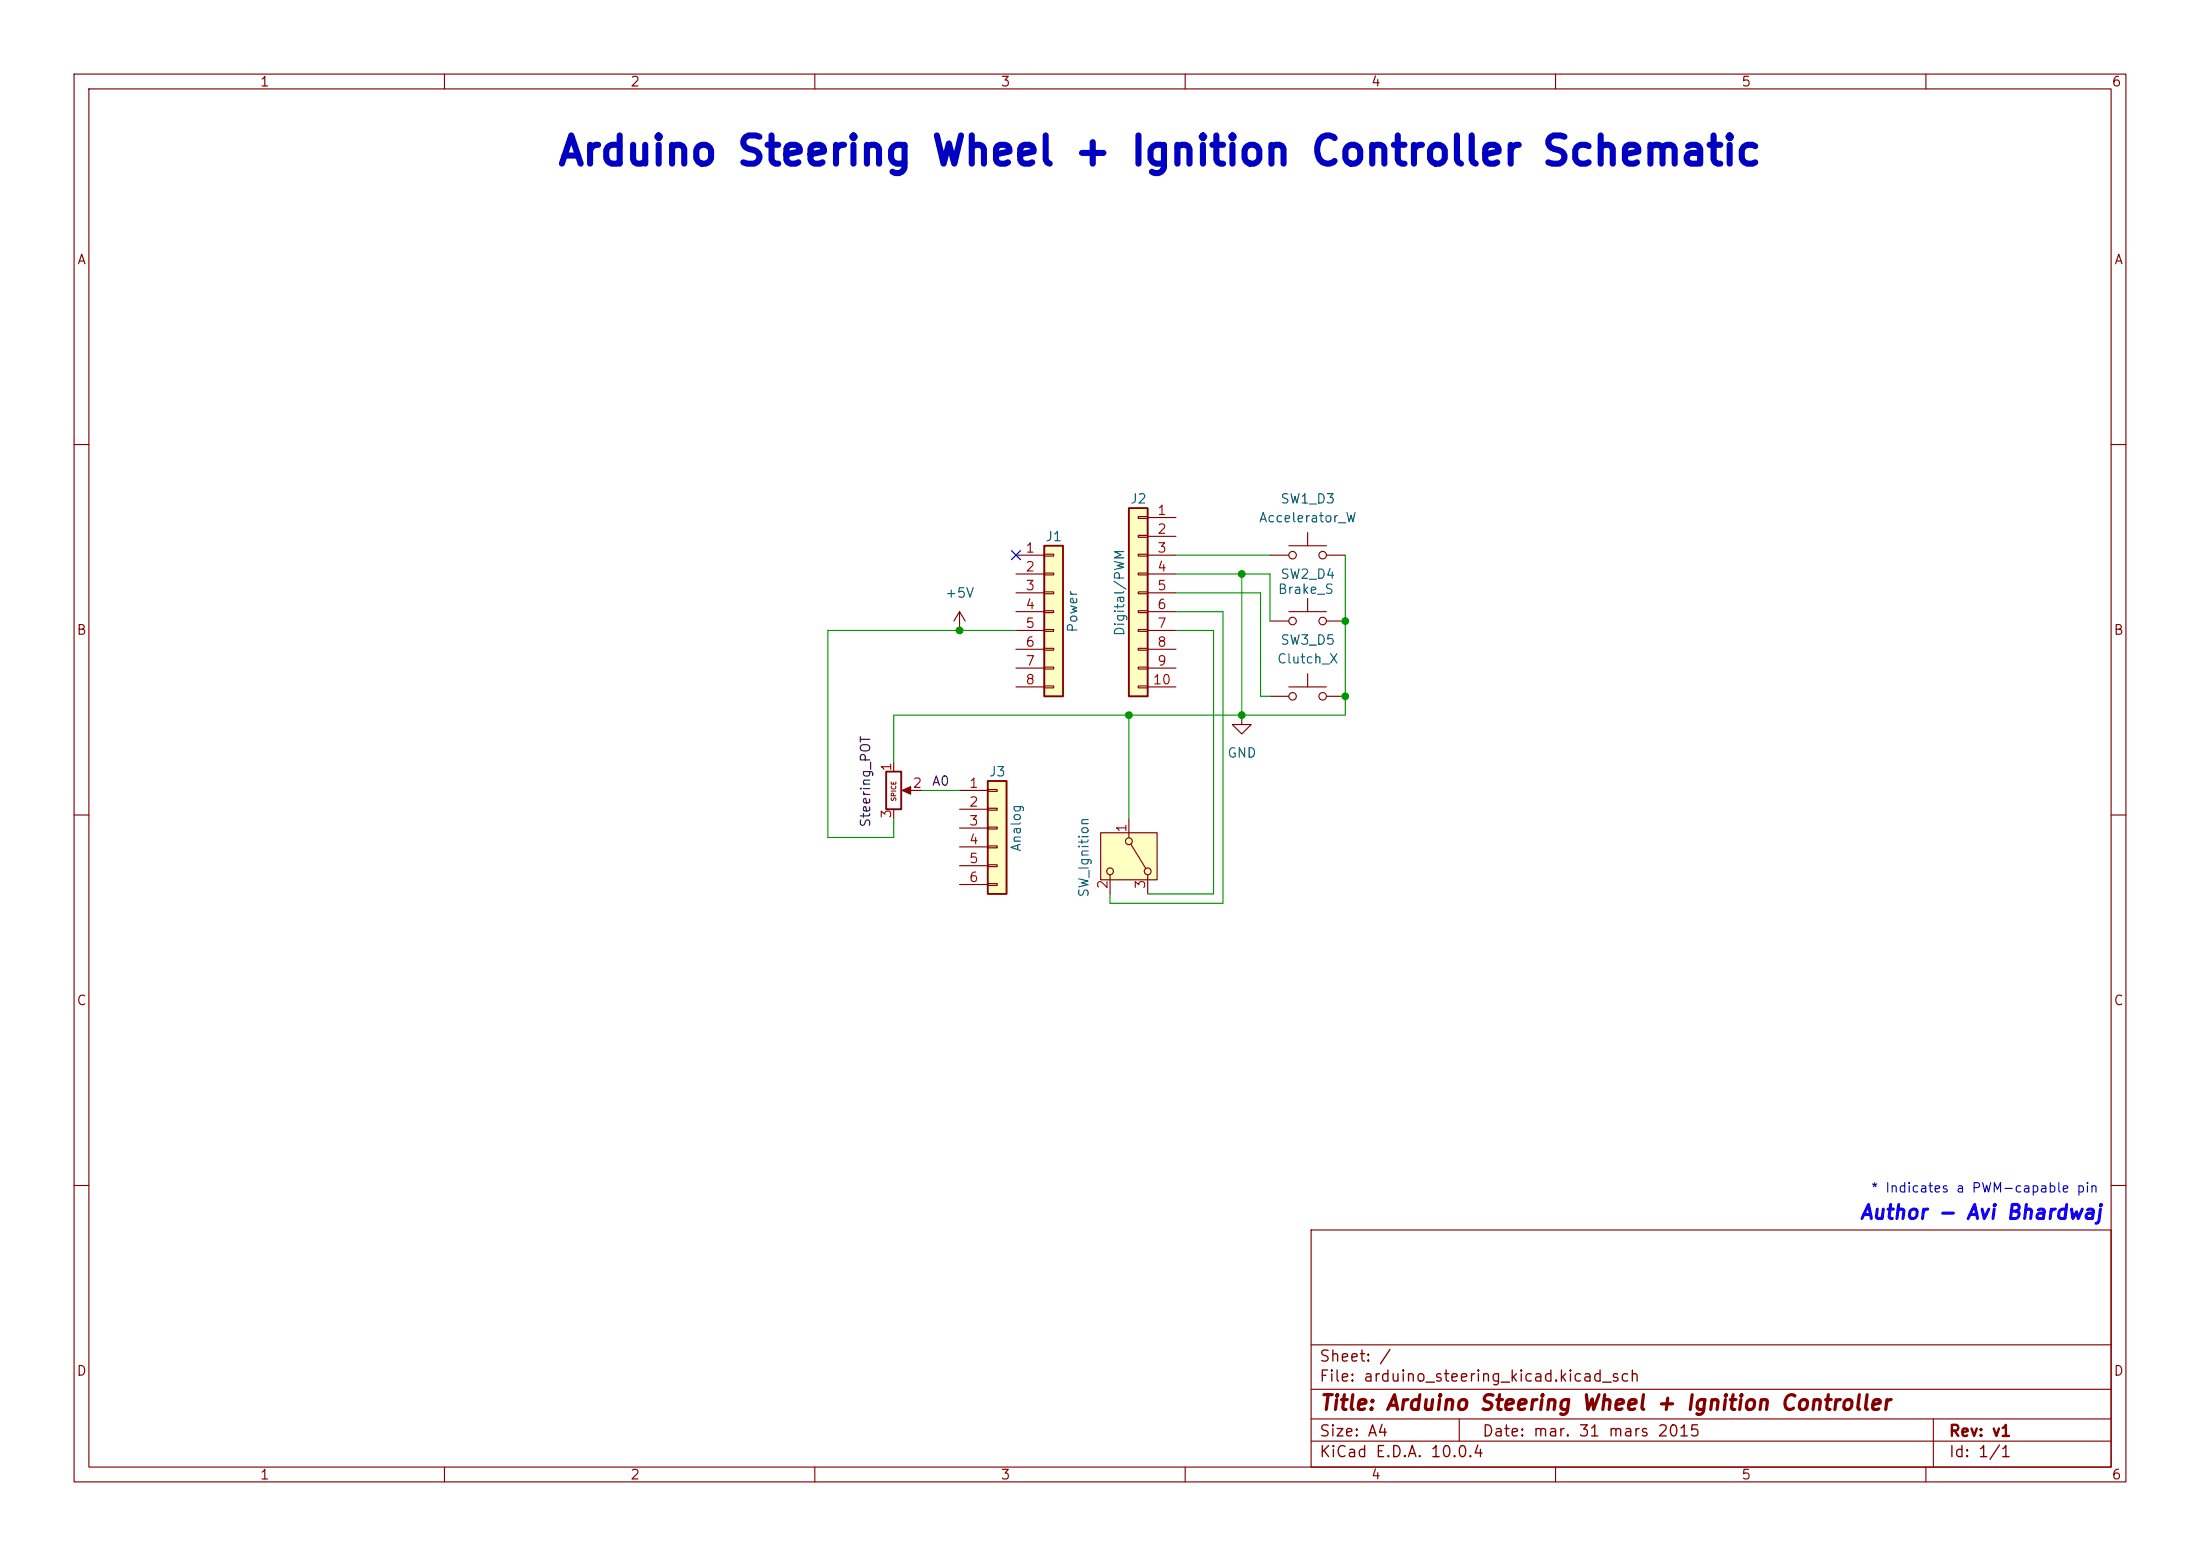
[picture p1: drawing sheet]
<svg xmlns="http://www.w3.org/2000/svg" width="297mm" height="210mm" viewBox="0 0 297 210" stroke-linecap="round" stroke-linejoin="round" font-family="sans-serif">
<g fill="none" stroke="#840000" stroke-width=".15">
<path d="M10 10h277v190h-277zM12 12h273v186h-273zM60 10v2M110 10v2M160 10v2M210 10v2M260 10v2M10 60h2M285 60h2M10 110h2M285 110h2M10 160h2"/>
<path d="M177 166h108v32h-108zM285 160h2M60 198v2M110 198v2M160 198v2M177 194.5h108M177 191.5h108M177 187.5h108M177 181.5h108M197 191.5v3M210 198v2M260 198v2"/>
<path d="M261 191.5v6.5"/>
</g>
<path d="M152.4 68.6h2.5v25.4h-2.5z" fill="#ffffc2"/>
<path d="M152.4 68.6h2.5v25.4h-2.5z" fill="none" stroke="#840000" stroke-width=".25"/>
<g fill="none" stroke="#840000" stroke-width=".15">
<path d="M153.7 69.7h1.2v.3h-1.2zM153.7 72.3h1.2v.2h-1.2zM153.7 74.8h1.2v.3h-1.2zM153.7 77.3h1.2v.3h-1.2zM153.7 79.9h1.2v.2h-1.2zM154.9 69.9h3.8M154.9 72.4h3.8M154.9 74.9h3.8M154.9 77.5h3.8M153.7 82.4h1.2v.3h-1.2zM153.7 85h1.2v.2h-1.2zM153.7 87.5h1.2v.3h-1.2z"/>
<path d="M153.7 90h1.2v.3h-1.2zM153.7 92.6h1.2v.2h-1.2zM154.9 80h3.8M154.9 82.6h3.8M154.9 85.1h3.8M154.9 87.6h3.8M154.9 90.2h3.8M154.9 92.7h3.8"/>
</g>
<path d="M133.3 105.4h2.6v15.3h-2.6z" fill="#ffffc2"/>
<path d="M119.6 104.1h2.1v5.1h-2.1zM133.3 105.4h2.6v15.3h-2.6z" fill="none" stroke="#840000" stroke-width=".25"/>
<g fill="none" stroke="#840000" stroke-width=".15">
<path d="M171.4 74.9h2.6M174 73.7h5.1M176.5 71.9v1.8M179.1 74.9h2.5M129.5 85.1h.1M129.5 82.6l-.7 1.2M129.5 82.6l.8 1.2M129.5 82.6v2.5M120.6 102.9v1.2M120.6 109.2v1.3M122.2 106.7h2.3M129.5 106.7h3.8"/>
<path d="M129.5 109.2h3.8M129.5 111.8h3.8M129.5 114.3h3.8M129.5 116.8h3.8M129.5 119.4h3.8M133.3 106.6h1.3v.2h-1.3zM133.3 109.1h1.3v.2h-1.3zM133.3 111.6h1.3v.3h-1.3zM133.3 114.2h1.3v.2h-1.3zM133.3 116.7h1.3v.3h-1.3zM133.3 119.3h1.3v.2h-1.3z"/>
<circle cx="174.5" cy="74.9" r=".51"/>
<circle cx="178.6" cy="74.9" r=".51"/>
</g>
<path d="M121.8 106.7l1.1-.5v1z" fill="#840000" stroke="#840000" stroke-width=".15"/>
<path d="M141 73.7h2.5v20.3h-2.5z" fill="#ffffc2"/>
<path d="M141 73.7h2.5v20.3h-2.5z" fill="none" stroke="#840000" stroke-width=".25"/>
<g fill="none" stroke="#840000" stroke-width=".15">
<path d="M137.2 74.9h3.8M137.2 77.5h3.8M141 74.8h1.2v.3h-1.2zM141 77.3h1.2v.3h-1.2zM141 79.9h1.2v.2h-1.2zM137.2 80h3.8M137.2 82.6h3.8M137.2 85.1h3.8M137.2 87.6h3.8M137.2 90.2h3.8M137.2 92.7h3.8M141 82.4h1.2v.3h-1.2z"/>
<path d="M141 85h1.2v.2h-1.2zM141 87.5h1.2v.3h-1.2zM141 90h1.2v.3h-1.2zM141 92.6h1.2v.2h-1.2z"/>
</g>
<path d="M148.6 112.4h7.6v6.3h-7.6z" fill="#ffffc2"/>
<g fill="none" stroke="#840000" stroke-width=".15">
<path d="M167.6 96.5v1.3h1.3l-1.3 1.3-1.2-1.3h1.2M167.6 96.5h.1M171.4 83.8h2.6M171.4 94h2.6M174 82.6h5.1M174 92.7h5.1M176.5 80.8v1.8M176.5 90.9v1.8M179.1 83.8h2.5M179.1 94h2.5M148.6 112.4h7.6v6.3h-7.6zM149.9 118.1v2.6"/>
<path d="M152.4 110.5v2.5M152.7 113.9l2 3.3M154.9 118.1v2.6"/>
<circle cx="174.5" cy="83.8" r=".51"/>
<circle cx="174.5" cy="94" r=".51"/>
<circle cx="178.6" cy="83.8" r=".51"/>
<circle cx="178.6" cy="94" r=".51"/>
<circle cx="149.9" cy="117.6" r=".46"/>
<circle cx="152.4" cy="113.5" r=".46"/>
<circle cx="154.9" cy="117.6" r=".46"/>
</g>
<path d="M158.7 77.5h12.7v6.3M158.7 74.9h12.7M167.6 77.5v19M181.6 74.9v21.6h-61v6.4M137.2 85.1h-25.4v27.9h8.8v-2.5M152.4 96.5v14M158.7 82.6h6.4v39.3h-15.2v-1.2M158.7 85.1h5.1v35.6h-8.9M158.7 80h11.5v14h1.2M124.5 106.7h5" fill="none" stroke="#009600" stroke-width=".15"/>
<path d="M136.6 74.3l1.2 1.2M137.8 74.3l-1.2 1.2" fill="none" stroke="#000084" stroke-width=".15"/>
<g fill="#009600" stroke="#009600" stroke-width=".14">
<circle cx="181.6" cy="83.8" r=".46"/>
<circle cx="181.6" cy="94" r=".46"/>
<circle cx="129.5" cy="85.1" r=".46"/>
<circle cx="167.6" cy="77.5" r=".46"/>
<circle cx="152.4" cy="96.5" r=".46"/>
<circle cx="167.6" cy="96.5" r=".46"/>
</g>
<text font-size="3.8" fill="#0000c2" x="75.1" y="23.2">Arduino Steering Wheel + Ignition Controller Schematic</text>
<text font-size="2" fill="#840000" x="178" y="190.8">Title: Arduino Steering Wheel + Ignition Controller</text>
<text font-size="1.9" fill="#1400ff" x="250.9" y="165">Author - Avi Bhardwaj</text>
<g font-size="1.5" fill="#840000">
<text x="178" y="184.2">Sheet: /</text>
<text x="178" y="186.9">File: arduino_steering_kicad.kicad_sch</text>
<text x="178" y="197.1">KiCad E.D.A. 10.0.4</text>
<text x="178" y="194.3">Size: A4</text>
<text x="200" y="194.3">Date: mar. 31 mars 2015</text>
<text x="263" y="194.3">Rev: v1</text>
<text x="263" y="197.1">Id: 1/1</text>
</g>
<g font-size="1.3" fill="#840000">
<text x="35" y="12">1</text>
<text x="85" y="12">2</text>
<text x="135" y="12">3</text>
<text x="185" y="12">4</text>
<text x="235" y="12">5</text>
<text x="285" y="12">6</text>
<text x="10.3" y="36">A</text>
<text x="285.3" y="36">A</text>
<text x="10.3" y="86">B</text>
<text x="285.3" y="86">B</text>
<text x="10.3" y="136">C</text>
<text x="285.3" y="136">C</text>
<text x="10.3" y="186">D</text>
<text x="285.3" y="186">D</text>
<text x="35" y="200">1</text>
<text x="85" y="200">2</text>
<text x="135" y="200">3</text>
<text x="185" y="200">4</text>
<text x="235" y="200">5</text>
<text x="285" y="200">6</text>
</g>
<g font-size="1.3" fill="#006464">
<text x="152.5" y="68.3">J2</text>
<text x="169.9" y="70.8">Accelerator_W</text>
<text x="172.8" y="68.3">SW1_D3</text>
<text x="141" y="73.4">J1</text>
<text x="127.5" y="81">+5V</text>
<text x="172.4" y="80.5">Brake_S</text>
<text x="172.8" y="78.4">SW2_D4</text>
<text x="145.8" y="85.5" transform="rotate(-90 145.8 85.5)">Power</text>
<text x="152.1" y="85.9" transform="rotate(-90 152.1 85.9)">Digital/PWM</text>
<text x="172.3" y="89.9">Clutch_X</text>
<text x="172.8" y="87.3">SW3_D5</text>
<text x="133.4" y="105.1">J3</text>
<text x="165.6" y="102.6">GND</text>
<text x="138.1" y="115" transform="rotate(-90 138.1 115)">Analog</text>
<text x="147.3" y="121.2" transform="rotate(-90 147.3 121.2)">SW_Ignition</text>
</g>
<g font-size="1.3" fill="#a90000">
<text x="156.1" y="69.8">1</text>
<text x="138.4" y="74.9">1</text>
<text x="138.4" y="77.4">2</text>
<text x="156.1" y="72.4">2</text>
<text x="156.1" y="74.9">3</text>
<text x="156.1" y="77.4">4</text>
<text x="138.4" y="80">3</text>
<text x="138.4" y="82.5">4</text>
<text x="156.1" y="80">5</text>
<text x="156.1" y="82.5">6</text>
<text x="138.4" y="85.1">5</text>
<text x="138.4" y="87.6">6</text>
<text x="156.1" y="85.1">7</text>
<text x="156.1" y="87.6">8</text>
<text x="138.4" y="90.1">7</text>
<text x="138.4" y="92.7">8</text>
<text x="155.5" y="92.7">10</text>
<text x="156.1" y="90.1">9</text>
<text x="120.6" y="104.2" transform="rotate(-90 120.6 104.2)">1</text>
<text x="123.1" y="106.7">2</text>
<text x="130.7" y="106.7">1</text>
<text x="120.6" y="110.6" transform="rotate(-90 120.6 110.6)">3</text>
<text x="130.7" y="109.2">2</text>
<text x="130.7" y="111.7">3</text>
<text x="152.4" y="112.5" transform="rotate(-90 152.4 112.5)">1</text>
<text x="130.7" y="114.3">4</text>
<text x="130.7" y="116.8">5</text>
<text x="130.7" y="119.4">6</text>
<text x="149.8" y="120.1" transform="rotate(-90 149.8 120.1)">2</text>
<text x="154.9" y="120.1" transform="rotate(-90 154.9 120.1)">3</text>
</g>
<g font-size="1.3" fill="#0f0f0f">
<text x="125.7" y="106.4">A0</text>
<text x="117.8" y="111.8" transform="rotate(-90 117.8 111.8)">Steering_POT</text>
</g>
<text font-size="1.3" fill="#0000c2" x="252.5" y="161.3">* Indicates a PWM-capable pin</text>
<text font-size=".6" fill="#840000" x="121.1" y="108.2" transform="rotate(-90 121.1 108.2)">SPICE</text>
</svg>
